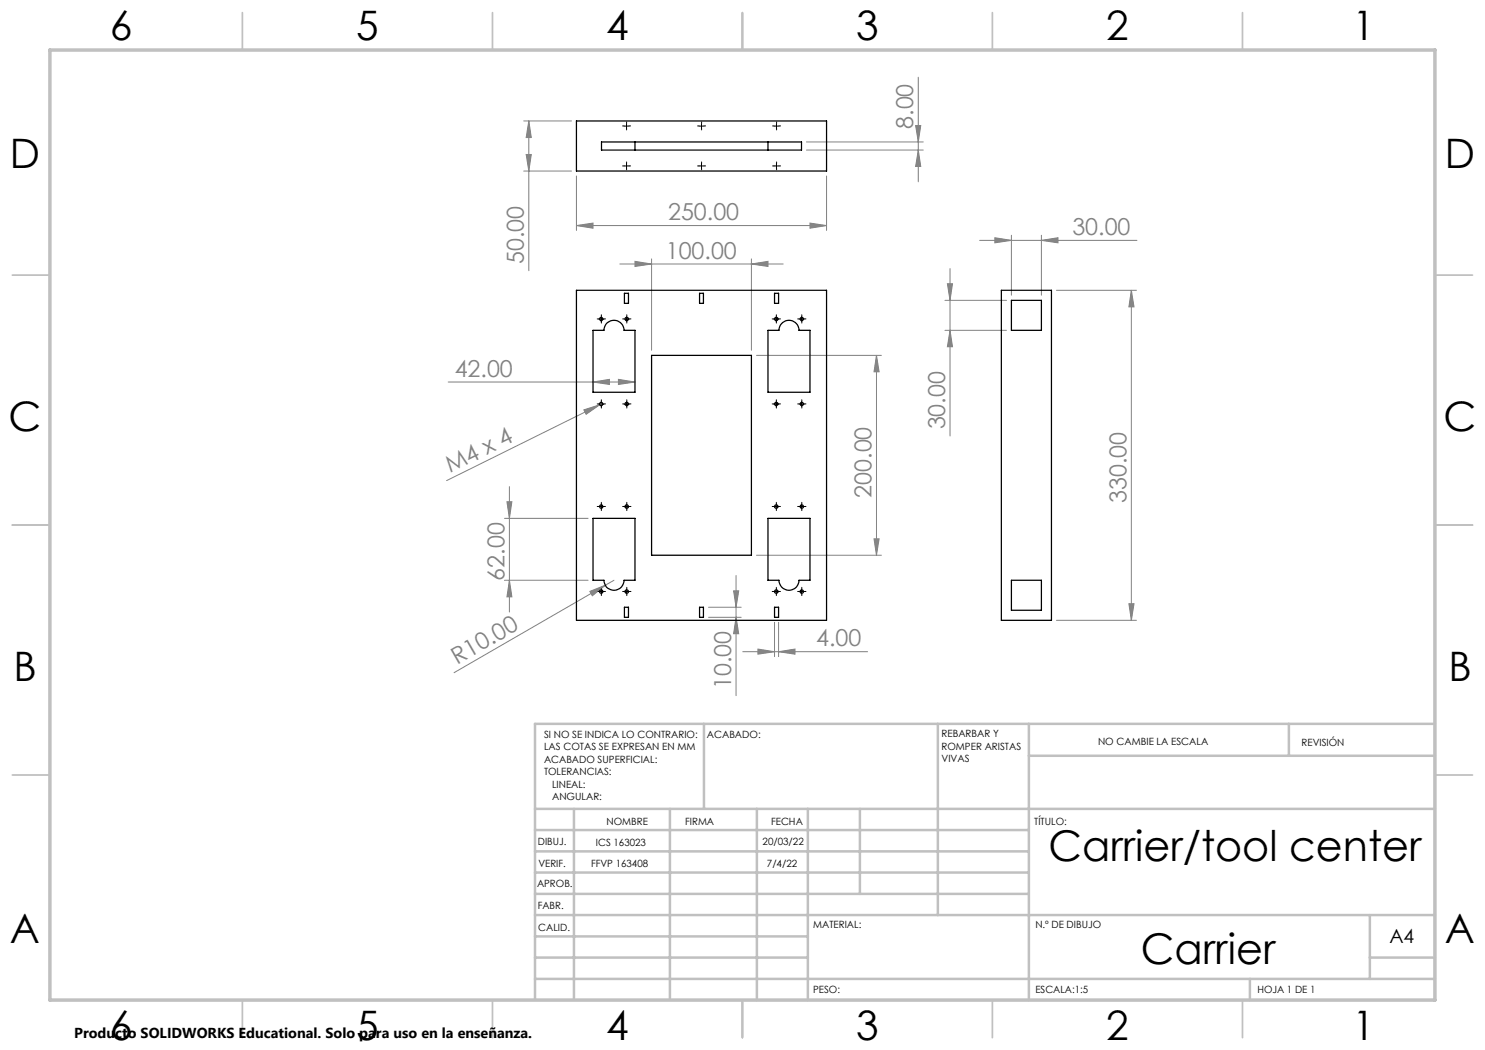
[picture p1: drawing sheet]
<svg xmlns="http://www.w3.org/2000/svg" width="297mm" height="210mm" viewBox="0 0 297 210" stroke-linecap="round" stroke-linejoin="round" font-family="sans-serif">
<g fill="none" stroke="#808080" stroke-width=".2">
<path d="M183.7 15.4v21M104.7 24.2h9.6M104.7 34.2h9.6M105.2 30.9h1.1l-.5 3.3zM105.8 24.2l.5 3.3h-1.1zM105.8 24.2v29.9M115.3 35.2v10.9M161.3 30h23.3M161.3 28.4h23.3M165.3 35.2v10.9M183.1 25.1h1l-.4 3.3zM183.7 30l.4 3.3h-1z"/>
<path d="M115.3 45.1l3.3-.5v1zM115.3 45.1h50M124 52.8h32.6M127 52.3l3.3 .5-3.3 .5zM130.3 51.8v18.3M150.3 52.8l3.3-.5v1zM150.3 51.8v18.3M162 44.6l3.3 .5-3.3 .5zM189.5 56.8h1l-.5 3.3zM190 53.7v33.5M195.9 48.1h31.5M199 47.5l3.3 .6-3.3 .5z"/>
<path d="M202.3 47.1v11.9M208.3 48.1l3.3-.6v1.1zM208.3 47.1v11.9M211.3 58.1h16M226.3 58.1l.5 3.3h-1zM226.3 58.1v66M89.6 76.4h37.4M118.6 76.4l3.3-.5v1zM123.7 75.9l3.3 .5-3.3 .5zM151.3 71.1h25M175.3 71.1l.5 3.3h-1zM175.3 71.1v39.9"/>
<path d="M189 66.1h12.3M189 60.1h12.3M190 66.1l.5 3.2h-1zM101.9 97.3v25.1M116.8 82l3.1-1-2.7 1.9zM119.9 81l-30.6 15.1M120.5 80.7l-.6 .3M100.9 116.1h16.7M100.9 103.7h16.7M101.4 100.4h1l-.5 3.3zM101.9 116.1l.5 3.3h-1zM118 118.3l3.1-1.3-2.6 2.2z"/>
<path d="M121.1 117l-30.3 17.5M122.8 116.1l-1.7 .9M146.7 118.2h1l-.5 3.3zM147.2 115.1v24M151.3 111h25M174.8 107.8h1l-.5 3.2zM141.7 121.5h6.5M141.7 123.5h6.5M147.2 123.5l.5 3.2h-1zM148.6 130.3h24.9M151.6 129.8l3.3 .5-3.3 .5zM154.9 124.5v6.8"/>
<path d="M155.7 130.3l3.3-.5v1zM155.7 124.5v6.8M211.3 124.1h16M225.8 120.7h1l-.5 3.4z"/>
</g>
<g fill="none" stroke="#000" stroke-width=".2" stroke-dasharray="15.2 1.3 1.3 1.3">
<path d="M124.8 33.2h-.3M124.8 25.2h-.3M125.3 32.7v-.3M125.3 33.7v.3M125.3 24.7v-.3M125.3 25.7v.3M125.8 33.2h.3M125.8 25.2h.3M139.8 33.2h-.3M139.8 25.2h-.3M140.3 32.7v-.3M140.3 33.7v.3"/>
<path d="M140.3 24.7v-.3M140.3 25.7v.3M140.8 33.2h.3M140.8 25.2h.3M154.8 33.2h-.3M154.8 25.2h-.3M155.3 32.7v-.3M155.3 33.7v.3M155.3 24.7v-.3M155.3 25.7v.3M155.8 33.2h.3M155.8 25.2h.3"/>
<path d="M119.8 63.8h-.4M120.3 63.3v-.3M120.3 64.3v.3M120.8 63.8h.3M124.9 63.8h-.4M125.4 63.3v-.3M125.4 64.3v.3M125.9 63.8h.3M154.8 63.8h-.4M155.3 63.3v-.3M155.3 64.3v.3M155.8 63.8h.3"/>
<path d="M159.9 63.8h-.4M160.4 63.3v-.3M160.4 64.3v.3M160.9 63.8h.3M119.8 80.8h-.4M120.3 80.3v-.3M120.3 81.3v.3M120.8 80.8h.3M124.9 80.8h-.4M125.4 80.3v-.3M125.4 81.3v.3M125.9 80.8h.3"/>
<path d="M154.8 80.8h-.4M155.3 80.3v-.3M155.3 81.3v.3M155.8 80.8h.3M159.9 80.8h-.4M160.4 80.3v-.3M160.4 81.3v.3M160.9 80.8h.3M119.8 101.3h-.4M119.8 118.3h-.4M120.3 100.8v-.3M120.3 101.8v.3"/>
<path d="M120.3 117.8v-.3M120.3 118.8v.3M120.8 101.3h.3M120.8 118.3h.3M124.9 101.3h-.4M124.9 118.3h-.4M125.4 100.8v-.3M125.4 101.8v.3M125.4 117.8v-.3M125.4 118.8v.3M125.9 101.3h.3M125.9 118.3h.3"/>
<path d="M154.8 101.3h-.4M154.8 118.3h-.4M155.3 100.8v-.3M155.3 101.8v.3M155.3 117.8v-.3M155.3 118.8v.3M155.8 101.3h.3M155.8 118.3h.3M159.9 101.3h-.4M159.9 118.3h-.4M160.4 100.8v-.3M160.4 101.8v.3"/>
<path d="M160.4 117.8v-.3M160.4 118.8v.3M160.9 101.3h.3M160.9 118.3h.3"/>
</g>
<g fill="none" stroke="#000" stroke-width=".2">
<path d="M124.8 33.2h1M124.8 25.2h1M125.3 24.7v1M125.3 32.7v1M139.8 33.2h1M139.8 25.2h1M140.3 24.7v1M140.3 32.7v1M154.8 33.2h1M154.8 25.2h1M155.3 24.7v1M155.3 32.7v1"/>
<path d="M119.8 63.8h1M120.3 63.3v1M124.8 63.8h1M125.3 63.3v1M154.8 63.8h1M155.3 63.3v1M159.8 63.8h1M160.3 63.3v1M119.8 80.8h1M120.3 80.3v1M124.8 80.8h1M125.3 80.3v1"/>
<path d="M154.8 80.8h1M155.3 80.3v1M159.8 80.8h1M160.3 80.3v1M119.8 101.3h1M119.8 118.3h1M120.3 100.8v1M120.3 117.8v1M124.8 101.3h1M124.8 118.3h1M125.3 100.8v1M125.3 117.8v1"/>
<path d="M154.8 101.3h1M154.8 118.3h1M155.3 100.8v1M155.3 117.8v1M159.8 101.3h1M159.8 118.3h1M160.3 100.8v1M160.3 117.8v1"/>
</g>
<g fill="none" stroke="#c0c0c0" stroke-width=".35">
<path d="M48.5 2.5v7.5M98.5 2.5v7.5M148.5 2.5v7.5M198.5 2.5v7.5M248.5 2.5v7.5M2.5 55h7.5M287 55h7.5M2.5 105h7.5M287 105h7.5M2.5 155h7.5M287 155h7.5M48.5 200v7.5"/>
<path d="M98.5 200v7.5M148.5 200v7.5M198.5 200v7.5M248.5 200v7.5"/>
</g>
<g fill="none" stroke="#c0c0c0" stroke-width=".5">
<path d="M140.8 144.8v17M187.6 144.8v38.2M205.8 144.8v55.2M205.8 151.2h81.2M257.8 144.8v6.4M287 144.8h-180v55.2M107 161.8h180M107 178.8h98.8M107 174.5h98.8M107 170.3h98.8M107 166h98.8M114.8 161.8v38.2"/>
<path d="M134 161.8v38.2M151.4 161.8v38.2M161.6 161.8v38.2M172 161.8v17M107 195.8h180M107 191.5h54.6M107 187.3h54.6M107 183h180M250 195.8v4.2M274 191.5h13M274 183v12.8"/>
</g>
<path d="M10 10h277v190h-277z" fill="none" stroke="#c0c0c0" stroke-width=".7"/>
<g fill="#808080">
<path d="M116.8 82l3.1-1-2.7 1.9z"/>
<path d="M118 118.3l3.1-1.3-2.6 2.2z"/>
<path d="M155.7 130.3l3.3-.5v1zM151.6 129.8l3.3 .5-3.3 .5zM150.3 52.8l3.3-.5v1zM127 52.3l3.3 .5-3.3 .5z"/>
<path d="M118.6 76.4l3.3-.5v1zM123.7 75.9l3.3 .5-3.3 .5zM199 47.5l3.3 .6-3.3 .5zM208.3 48.1l3.3-.6v1.1zM115.3 45.1l3.3-.5v1zM162 44.6l3.3 .5-3.3 .5z"/>
<path d="M174.8 107.8h1l-.5 3.2zM175.3 71.1l.5 3.3h-1zM101.9 116.1l.5 3.3h-1zM101.4 100.4h1l-.5 3.3zM225.8 120.7h1l-.5 3.4zM226.3 58.1l.5 3.3h-1zM190 66.1l.5 3.2h-1zM189.5 56.8h1l-.5 3.3zM183.7 30l.4 3.3h-1zM183.1 25.1h1l-.4 3.3z"/>
<path d="M105.8 24.2l.5 3.3h-1.1zM105.2 30.9h1.1l-.5 3.3z"/>
<path d="M146.7 118.2h1l-.5 3.3zM147.2 123.5l.5 3.2h-1z"/>
</g>
<g fill="none" stroke="#000" stroke-width=".25">
<path d="M115.3 24.2h50v10h-50zM120.3 28.4h40v1.6h-40zM127 28.4v1.6M153.6 28.4v1.6M115.3 58.1h50v66h-50zM124.9 58.7h.8v2h-.8zM139.9 58.7h.8v2h-.8zM154.9 58.7h.8v2h-.8zM200.3 58.1h10v66h-10zM118.6 66.1h2.2a2.01 2.01 0 0 1 2-2 2.01 2.01 0 0 1 2 2h2.2v12.3h-8.4zM130.3 71.1h20v39.9h-20zM153.6 66.1h2.2a2.01 2.01 0 0 1 2-2 2.01 2.01 0 0 1 2 2h2.2v12.3h-8.4z"/>
<path d="M202.3 60.1h6v6h-6zM118.6 103.7h8.4v12.4h-2.2a2.01 2.01 0 0 1-2 2 2.01 2.01 0 0 1-2-2h-2.2zM153.6 103.7h8.4v12.4h-2.2a2.01 2.01 0 0 1-2 2 2.01 2.01 0 0 1-2-2h-2.2zM202.3 116.1h6v6h-6zM124.9 121.5h.8v2h-.8zM139.9 121.5h.8v2h-.8zM154.9 121.5h.8v2h-.8z"/>
<circle cx="120.3" cy="63.8" r=".33"/>
<circle cx="125.3" cy="63.8" r=".32"/>
<circle cx="155.2" cy="63.8" r=".33"/>
<circle cx="160.4" cy="63.8" r=".33"/>
<circle cx="120.3" cy="80.8" r=".33"/>
<circle cx="125.3" cy="80.8" r=".32"/>
<circle cx="155.2" cy="80.8" r=".33"/>
<circle cx="160.4" cy="80.8" r=".33"/>
<circle cx="120.2" cy="118.3" r=".34"/>
<circle cx="120.2" cy="101.3" r=".34"/>
<circle cx="125.3" cy="118.3" r=".33"/>
<circle cx="125.3" cy="101.3" r=".33"/>
<circle cx="155.2" cy="118.3" r=".34"/>
<circle cx="155.2" cy="101.3" r=".34"/>
<circle cx="160.4" cy="118.3" r=".34"/>
<circle cx="160.4" cy="101.3" r=".34"/>
</g>
<g font-size="8.5">
<text x="209.7" y="172.3">Carrier/tool center</text>
<text x="228.1" y="192.7">Carrier</text>
</g>
<g font-size="8.1">
<text x="22" y="8">6</text>
<text x="71.2" y="8">5</text>
<text x="121.2" y="8">4</text>
<text x="171.3" y="8">3</text>
<text x="221.3" y="8">2</text>
<text x="270.5" y="8">1</text>
<text x="2" y="33.6">D</text>
<text x="289" y="33.6">D</text>
<text x="1.7" y="86.1">C</text>
<text x="288.7" y="86.1">C</text>
<text x="2.7" y="136.1">B</text>
<text x="289.7" y="136.1">B</text>
<text x="2" y="188.6">A</text>
<text x="289" y="188.6">A</text>
<text x="22" y="208">6</text>
<text x="71.2" y="208">5</text>
<text x="121.2" y="208">4</text>
<text x="171.3" y="208">3</text>
<text x="221.3" y="208">2</text>
<text x="270.5" y="208">1</text>
</g>
<g font-size="4.7" fill="#808080">
<text x="182.7" y="25.8" transform="rotate(-90 182.7 25.8)">8.00</text>
<text x="133.6" y="44.1">250.00</text>
<text x="214.5" y="47">30.00</text>
<text x="104.8" y="52.8" transform="rotate(-90 104.8 52.8)">50.00</text>
<text x="133.1" y="51.8">100.00</text>
<text x="90.9" y="75.4">42.00</text>
<text x="189" y="85.9" transform="rotate(-90 189 85.9)">30.00</text>
<text x="90" y="94.6" transform="rotate(-26 90 94.6)">M4 x 4</text>
<text x="174.3" y="99.5" transform="rotate(-90 174.3 99.5)">200.00</text>
<text x="225.3" y="100.6" transform="rotate(-90 225.3 100.6)">330.00</text>
<text x="100.9" y="116.1" transform="rotate(-90 100.9 116.1)">62.00</text>
<text x="163.2" y="129.3">4.00</text>
<text x="91.5" y="133" transform="rotate(-30 91.5 133)">R10.00</text>
<text x="146.2" y="137.8" transform="rotate(-90 146.2 137.8)">10.00</text>
</g>
<text font-size="3.9" x="277.9" y="188.5">A4</text>
<text font-size="2.9" x="14.9" y="207.6">Producto SOLIDWORKS Educational. Solo para uso en la enseñanza.</text>
<g font-size="2">
<text x="108.8" y="147.6">SI NO SE INDICA LO CONTRARIO:</text>
<text x="141.4" y="147.6">ACABADO:</text>
<text x="188.3" y="147.5">REBARBAR Y</text>
<text x="188.3" y="150">ROMPER ARISTAS</text>
<text x="219.6" y="149">NO CAMBIE LA ESCALA</text>
<text x="260.3" y="149.2">REVISIÓN</text>
<text x="108.8" y="150.1">LAS COTAS SE EXPRESAN EN MM</text>
<text x="108.8" y="152.6">ACABADO SUPERFICIAL:</text>
<text x="108.8" y="155.1">TOLERANCIAS:</text>
<text x="188.3" y="152.5">VIVAS</text>
<text x="110.4" y="157.6">LINEAL:</text>
<text x="110.4" y="160.1">ANGULAR:</text>
<text x="121.3" y="165">NOMBRE</text>
<text x="137" y="164.9">FIRMA</text>
<text x="154.2" y="164.9">FECHA</text>
<text x="206.9" y="164.9">TÍTULO:</text>
<text x="107.6" y="169.1">DIBUJ.</text>
<text x="107.7" y="173.3">VERIF.</text>
<text x="118.2" y="173.3">FFVP 163408</text>
<text x="119.2" y="169.1">ICS 163023</text>
<text x="152.5" y="168.9">20/03/22</text>
<text x="153.4" y="173.3">7/4/22</text>
<text x="107.4" y="177.4">APROB.</text>
<text x="107.5" y="181.8">FABR.</text>
<text x="162.6" y="185.5">MATERIAL:</text>
<text x="207.1" y="185.5">N.º DE DIBUJO</text>
<text x="107.7" y="186.1">CALID.</text>
<text x="162.6" y="198.5">PESO:</text>
<text x="207.1" y="198.6">ESCALA:1:5</text>
<text x="251.5" y="198.6">HOJA 1 DE 1</text>
</g>
</svg>
